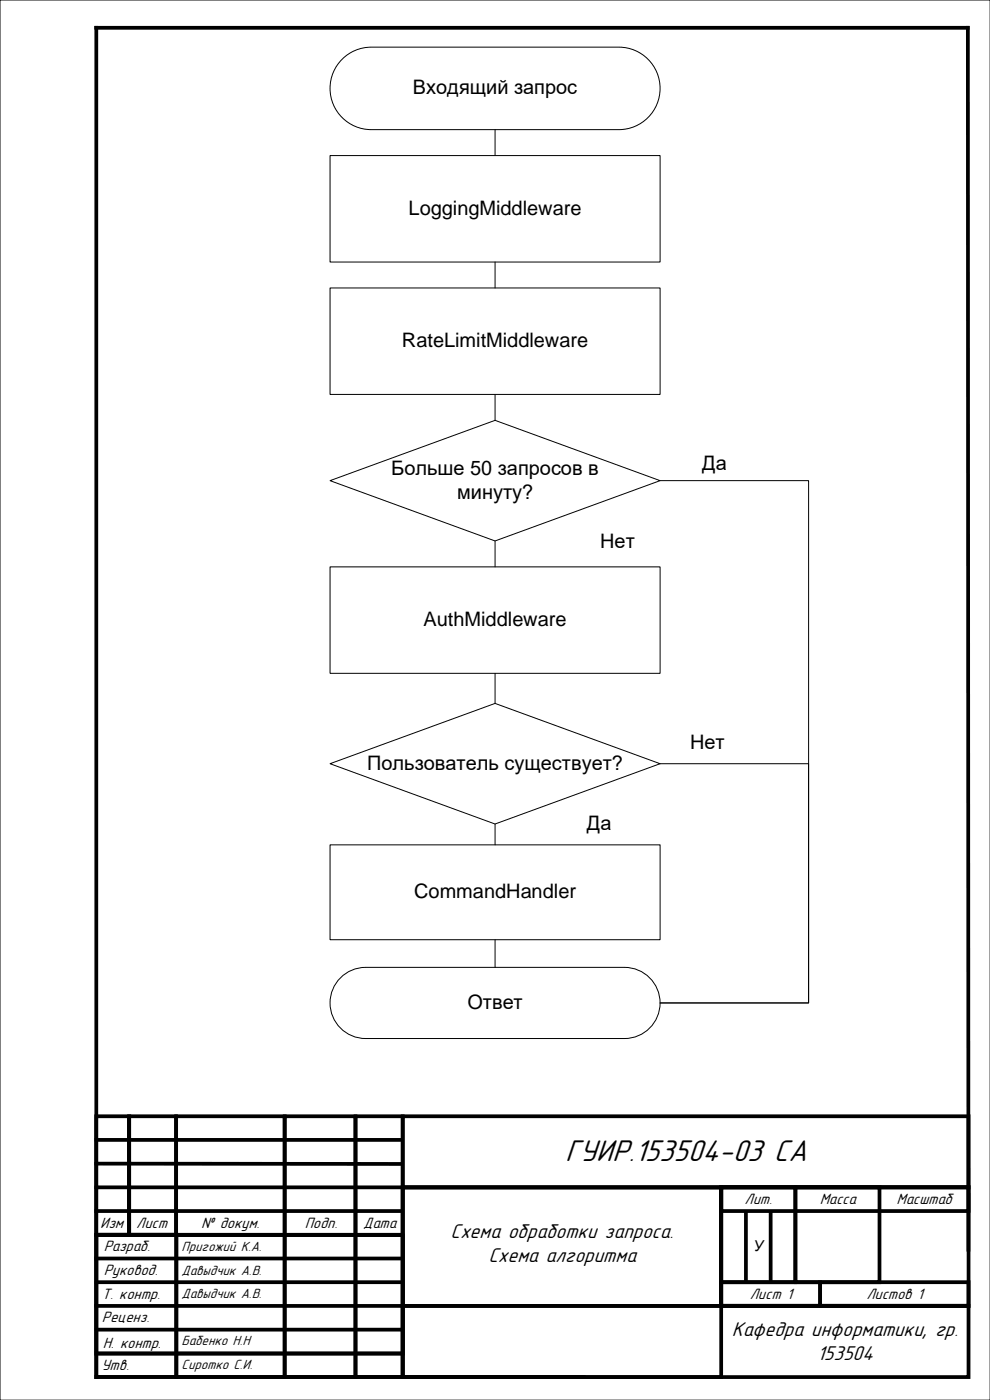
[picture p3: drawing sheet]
<svg xmlns="http://www.w3.org/2000/svg" width="210mm" height="297mm" viewBox="0 0 210 297" stroke-linecap="round" stroke-linejoin="round" font-family="sans-serif">
<path d="M0 0h210v297h-210z" fill="none" stroke="#000" stroke-width=".21"/>
<g fill="none" stroke="#000" stroke-width=".79" stroke-linecap="butt">
<path d="M20 5.9h185.6M20.4 5.5v287M205.3 5.5l.1 260M20.4 236.8h7v25.1h-7zM27.3 236.8h10v25.1h-10zM37.4 236.8h23v55.3h-23zM60.4 236.8h15v55.3h-15zM75.4 236.8h10v55.3h-10zM85.4 236.8h120v15.1h-120zM20 251.9h65.6M20 256.9h65.6M20 246.8l65.6 .1"/>
<path d="M20 241.8h65.6M85.4 251.9h67.6v40.2h-67.6zM85.4 251.9h67.6v25.1h-67.6zM153 251.9h15.7v20.1h-15.7zM153 251.9h52.4v5h-52.4zM153 251.8h52.4v25.2h-52.4zM158.2 256.9v15.1M163.5 256.9v15.1M168.7 251.9h17.8v20.1h-17.8zM20 261.9h65.6M20 267h65.6M20 277h65.4"/>
<path d="M20.1 272h65.3M20.4 262h65v25.1h-65zM20.4 261.9h17v30.2h-17zM85.4 277h120v15.1h-120zM153 272h20.9v5h-20.9zM173.9 272h31.5v5h-31.5zM20 292.1h104.1M20.1 287.1h65.5M20.1 282h65.3"/>
</g>
<path d="M70 61.1h70v22.6h-70z" fill-rule="evenodd" fill="#fff"/>
<path d="M70 61.1h70v22.6h-70z" fill="none" stroke="#000" stroke-width=".21"/>
<path d="M70 33h70v22.6h-70z" fill-rule="evenodd" fill="#fff"/>
<path d="M70 33h70v22.6h-70z" fill="none" stroke="#000" stroke-width=".21"/>
<path d="M70 120.2h70v22.6h-70z" fill-rule="evenodd" fill="#fff"/>
<path d="M70 120.2h70v22.6h-70z" fill="none" stroke="#000" stroke-width=".21"/>
<path d="M72.6 12.6a8.7 8.7 0 0 1 6.2-2.6h52.5a8.7 8.7 0 0 1 8.7 8.8 8.7 8.7 0 0 1-8.7 8.7h-52.5a8.7 8.7 0 0 1-8.1-5.4 8.7 8.7 0 0 1 1.9-9.5z" fill-rule="evenodd" fill="#fff"/>
<path d="M72.6 12.6a8.7 8.7 0 0 1 6.2-2.6h52.5a8.7 8.7 0 0 1 8.7 8.8 8.7 8.7 0 0 1-8.7 8.7h-52.5a8.7 8.7 0 0 1-8.1-5.4 8.7 8.7 0 0 1 1.9-9.5z" fill="none" stroke="#000" stroke-width=".21"/>
<path d="M70 179.2h70v20.1h-70z" fill-rule="evenodd" fill="#fff"/>
<path d="M70 179.2h70v20.1h-70z" fill="none" stroke="#000" stroke-width=".21"/>
<path d="M72.6 207.1a7.5 7.5 0 0 1 4.9-1.9h55a7.5 7.5 0 0 1 7.5 7.5 7.5 7.5 0 0 1-7.5 7.6h-55a7.5 7.5 0 0 1-7-4.9 7.5 7.5 0 0 1 2.1-8.3z" fill-rule="evenodd" fill="#fff"/>
<path d="M72.6 207.1a7.5 7.5 0 0 1 4.9-1.9h55a7.5 7.5 0 0 1 7.5 7.5 7.5 7.5 0 0 1-7.5 7.6h-55a7.5 7.5 0 0 1-7-4.9 7.5 7.5 0 0 1 2.1-8.3z" fill="none" stroke="#000" stroke-width=".21"/>
<path d="M70 102l35-12.8 35 12.8-35 12.7z" fill-rule="evenodd" fill="#fff"/>
<path d="M70 102l35-12.8 35 12.8-35 12.7z" fill="none" stroke="#000" stroke-width=".21"/>
<path d="M70 162l35-12.8 35 12.8-35 12.8z" fill-rule="evenodd" fill="#fff"/>
<path d="M105 27.5v5.5M105 55.6v5.5M105 83.7v5.5M105 114.7v5.5M140 102h31.5v110.7h-31.5h31.5v-50.7h-31.5M105 142.8v6.4M70 162l35-12.8 35 12.8-35 12.8zM105 174.8v4.4M105 199.3v5.9z" fill="none" stroke="#000" stroke-width=".21"/>
<text font-size="6.7" x="119.8" y="246.3">ГУИР.153504-03 СА</text>
<g font-size="4.5">
<text x="95.5" y="262.6">Схема обработки запроса.</text>
<text x="103.6" y="267.7">Схема алгоритма</text>
<text x="155.2" y="283.3">Кафедра информатики, гр.</text>
<text x="173.3" y="288.4">153504</text>
</g>
<g font-size="4.2">
<text x="87.6" y="20">Входящий запрос</text>
<text x="86.7" y="45.6">LoggingMiddleware</text>
<text x="85.3" y="73.7">RateLimitMiddleware</text>
<text x="83" y="100.7">Больше 50 запросов в</text>
<text x="148.9" y="99.8">Да</text>
<text x="97" y="105.8">минуту?</text>
<text x="127.3" y="116.3">Нет</text>
<text x="89.8" y="132.8">AuthMiddleware</text>
<text x="146.4" y="158.8">Нет</text>
<text x="77.9" y="163.3">Пользователь существует?</text>
<text x="124.5" y="176.1">Да</text>
<text x="87.8" y="190.6">CommandHandler</text>
<text x="99.1" y="214">Ответ</text>
</g>
<g font-size="3.3">
<text x="157.9" y="255.4">Лит.</text>
<text x="173.9" y="255.4">Масса</text>
<text x="190.2" y="255.4">Масштаб</text>
<text x="21.3" y="260.4">Изм</text>
<text x="28.9" y="260.4">Лист</text>
<text x="42.7" y="260.4">№ докум.</text>
<text x="64.6" y="260.4">Подп.</text>
<text x="77" y="260.4">Дата</text>
<text x="22" y="265.4">Разраб.</text>
<text x="21.6" y="275.5">Т. контр.</text>
<text x="22" y="270.5">Руковод.</text>
<text x="159" y="275.5">Лист 1</text>
<text x="183.8" y="275.5">Листов 1</text>
<text x="21.6" y="280.5">Реценз.</text>
<text x="21.8" y="285.9">Н. контр.</text>
<text x="21.5" y="290.6">Утв.</text>
</g>
<text font-size="3.2" x="159.8" y="265.4">У</text>
<g font-size="3">
<text x="38.5" y="265.3">Пригожий К.А.</text>
<text x="38.5" y="270.5">Давыдчик А.В.</text>
<text x="38.5" y="275.4">Давыдчик А.В.</text>
<text x="38.5" y="285.4">Бабенко Н.Н</text>
<text x="38.5" y="290.4">Сиротко С.И.</text>
</g>
</svg>
